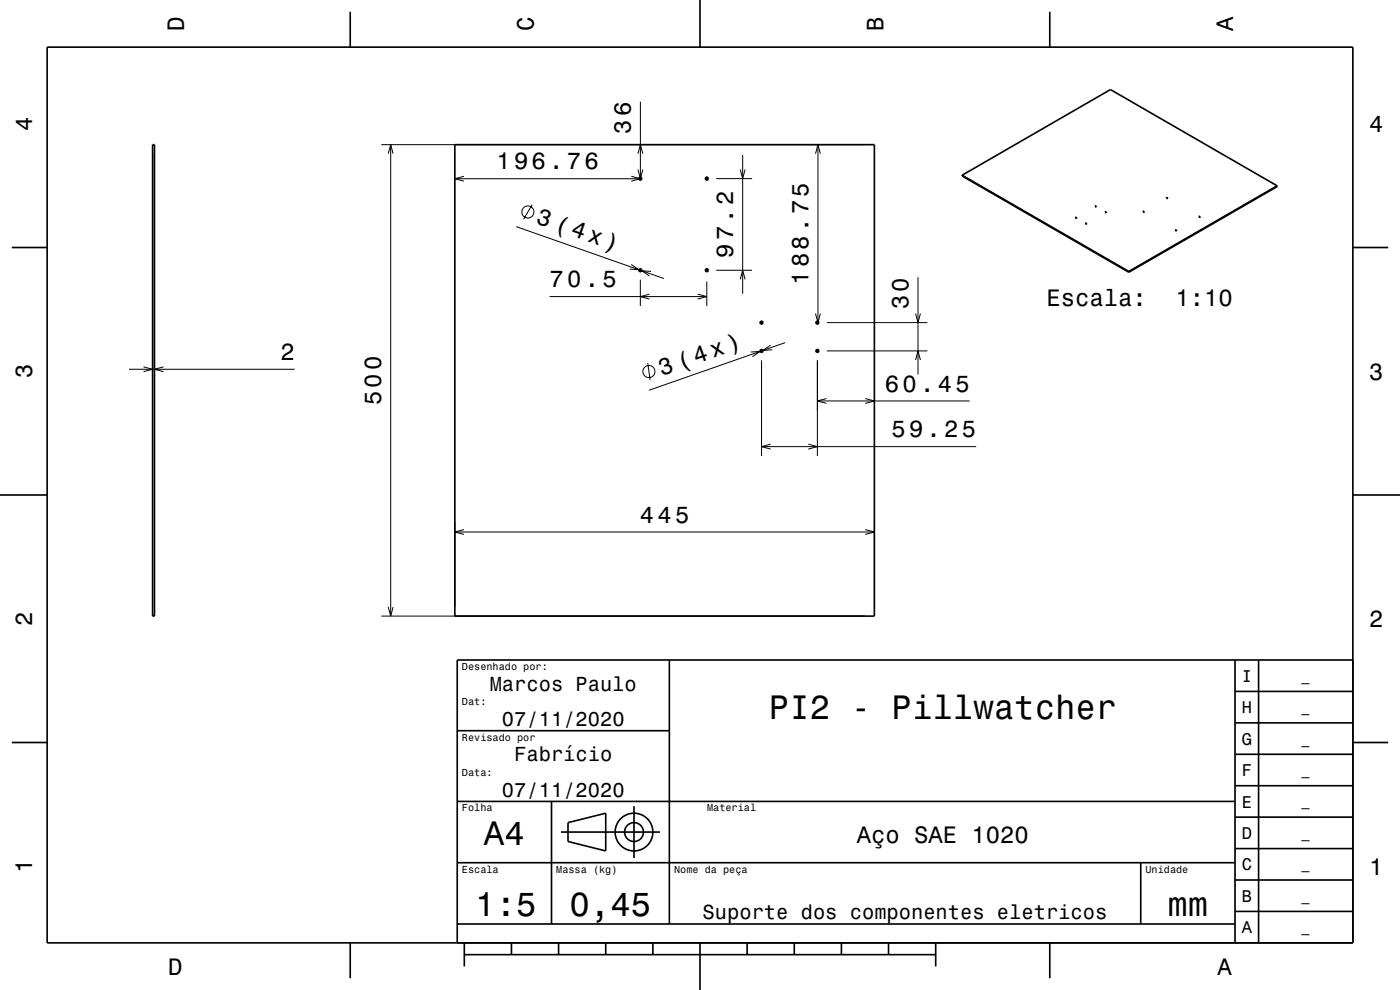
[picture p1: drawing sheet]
<svg xmlns="http://www.w3.org/2000/svg" width="297mm" height="210mm" viewBox="0 0 297 210" stroke-linecap="round" stroke-linejoin="round" font-family="sans-serif">
<g fill="none" stroke="#000" stroke-width=".21">
<path d="M32.4 32.7v47.6M32.8 32.7v47.6M80.9 30.7h102.6M82.4 32.6l.5-1.9 .5 1.9M82.9 30.7v100M96.5 37.9h39.3M98.4 37.4l-1.9 .5 1.9 .5M133.9 37.4l1.9 .5-1.9 .5M135.3 36l.6 1.9 .5-1.9M135.3 32.6l.6-1.9 .5 1.9M135.5 37.9h.7M135.8 37.5v.8"/>
<path d="M135.9 21.6v16.3M149.6 37.9h.7M149.9 37.5v.8M151.9 37.9h7.7M157 36l.6 1.9 .5-1.9M157.6 32.9v29.4M173 32.6l.5-1.9 .5 1.9M173.5 30.7v37.7M109.5 48.1l31.3 11M112.9 43.4l-1.8 3.1M133.9 56.1l1.7 1.1-2-.1M135.5 57.3h.7"/>
<path d="M135.8 56.9v.8M135.8 59.3v5.6M138.1 57.6l-2-.2 1.7 1.2M149.6 57.3h.7M149.9 56.9v.8M149.9 59.7v5.2M151.9 57.3h7.7M157 59.3l.6-2 .5 2M194.7 58.8v20.6M27.4 78.3h35.1M30.4 77.8l2 .5-2 .5M34.7 77.8l-1.9 .5 1.9 .5"/>
<path d="M116.6 62.9h33.3M137.4 77l.5 3.6M137.8 62.4l-2 .5 2 .5M148 62.4l1.9 .5-1.9 .5M159.3 74.7l2-.2-1.7 1.2M161.2 74.4h.7M161.2 68.4h.7M161.6 68v.8M161.6 74v.8M161.6 76.4v20.3M163.5 73.2l-1.7 1.1 2-.1M166.6 72.7l-28.9 10.1"/>
<path d="M173 66.5l.5 1.9 .5-1.9M173 74.4h.8M173 68.4h.8M173.4 68v.8M173.4 74v.8M173.4 76.4v20.3M175.4 74.4h21.3M175.4 68.4h21.3M194.2 76.4l.5-2 .6 2M194.2 66.5l.5 1.9 .6-1.9M161.6 94.7h45.5M163.5 94.2l-1.9 .5 1.9 .6"/>
<path d="M171.5 94.2l1.9 .5-1.9 .6M173.4 85.1h32.3M175.3 84.5l-1.9 .6 1.9 .5M183.6 84.5l1.9 .6-1.9 .5M96.5 110.9v17.8M96.5 112.9h89M98.4 112.3l-1.9 .6 1.9 .5M183.6 112.3l1.9 .6-1.9 .5M185.5 110.9v17.8M80.9 130.7h102.6M82.4 128.8l.5 1.9 .5-1.9"/>
<circle cx="112" cy="45" r="1.28"/>
<circle cx="137.7" cy="78.8" r="1.28"/>
</g>
<g fill="none" stroke="#000" stroke-width=".35">
<path d="M10 10h277v190h-277zM74.3 2.5v7.5M148.5 0v10M222.7 2.5v7.5M32.4 30.7h.4v100h-.4zM96.5 30.7h89v100h-89zM204.1 37.2l31.5-18.2 35.3 20.4M204.1 37.2v.1l35.4 20.4M204.1 37.2l35.4 20.4M270.9 39.4v.2l-31.4 18.1M270.9 39.4l-31.4 18.2M2.5 52.5h7.5"/>
<path d="M228.2 46.1l.2 .1-.2 .1zM228.2 46.3h.1M230.3 47.3l.2 .1-.1 .1zM230.3 47.5h.1M232.4 43.7l.2 .1-.2 .1zM232.4 43.8h.1M234.5 44.9l.2 .1-.1 .1zM234.5 45.1h.1M239.5 57.6v.1M242.5 44.8l.3 .1-.2 .1zM242.6 45h.1M247.5 42h.2z"/>
<path d="M247.6 42.1h.1M249.4 48.8l.2 .1h-.1zM249.4 48.9h.1M254.4 45.9l.2 .1-.2 .1zM254.4 46.1h.1M287 52.5h7.5M0 105h10M287 105h10M142 140v56M262 140v60M267 140v60M287 140h-190v60"/>
<path d="M2.5 157.5h7.5M97 155h45M262 153.3h25M262 146.7h25M287 157.5h7.5M97 170h165M117 170v26M119 176.5h21M120.5 174.5l8-2v8l-8-2zM134.5 171v11M262 173.3h25M262 166.7h25"/>
<path d="M262 160h25M97 196h165M97 183h165M242 183v13M262 193.3h25M262 186.7h25M262 180h25M74.3 200v7.5M98.5 202.5h100M98.5 200v5M108.5 200v2.5M118.5 200v2.5"/>
<path d="M128.5 200v2.5M138.5 200v2.5M148.5 200v10M158.5 200v2.5M168.5 200v2.5M178.5 200v2.5M188.5 200v2.5M198.5 200v5M222.7 200v7.5"/>
<circle cx="135.8" cy="37.9" r=".3"/>
<circle cx="149.9" cy="37.9" r=".3"/>
<circle cx="135.8" cy="57.3" r=".3"/>
<circle cx="149.9" cy="57.3" r=".3"/>
<circle cx="161.6" cy="74.4" r=".3"/>
<circle cx="161.6" cy="68.4" r=".3"/>
<circle cx="173.4" cy="74.4" r=".3"/>
<circle cx="173.4" cy="68.4" r=".3"/>
<circle cx="134.5" cy="176.5" r="2"/>
<circle cx="134.5" cy="176.5" r="4"/>
</g>
<g font-size="7.2">
<text x="163.1" y="152.6">PI2 - Pillwatcher</text>
<text x="102.7" y="179.3">A4</text>
<text x="100.8" y="194.3">1:5</text>
<text x="120.8" y="194.3">0,45</text>
<text x="247.7" y="194.3">mm</text>
</g>
<g font-size="5">
<text x="39" y="6.5" transform="rotate(-90 39 6.5)">D</text>
<text x="113.2" y="6.5" transform="rotate(-90 113.2 6.5)">C</text>
<text x="187.4" y="6.5" transform="rotate(-90 187.4 6.5)">B</text>
<text x="261.6" y="6.5" transform="rotate(-90 261.6 6.5)">A</text>
<text x="6.8" y="27.8" transform="rotate(-90 6.8 27.8)">4</text>
<text x="133.9" y="28.3" transform="rotate(-90 133.9 28.3)">36</text>
<text x="290.5" y="28.1">4</text>
<text x="105.3" y="35.9">196.76</text>
<text x="113.6" y="47.4" transform="rotate(19 113.6 47.4)">3 (4x)</text>
<text x="155.6" y="54.7" transform="rotate(-90 155.6 54.7)">97.2</text>
<text x="116.6" y="60.9">70.5</text>
<text x="171.5" y="60.4" transform="rotate(-90 171.5 60.4)">188.75</text>
<text x="192.8" y="65.6" transform="rotate(-90 192.8 65.6)">30</text>
<text x="222" y="65">Escala:</text>
<text x="249.4" y="65">1:10</text>
<text x="59.5" y="76.3">2</text>
<text x="6.8" y="80.3" transform="rotate(-90 6.8 80.3)">3</text>
<text x="140.4" y="79.7" transform="rotate(-19 140.4 79.7)">3 (4x)</text>
<text x="187.7" y="83.1">60.45</text>
<text x="290.5" y="80.6">3</text>
<text x="80.9" y="85.9" transform="rotate(-90 80.9 85.9)">500</text>
<text x="189.1" y="92.7">59.25</text>
<text x="135.7" y="110.9">445</text>
<text x="6.8" y="132.8" transform="rotate(-90 6.8 132.8)">2</text>
<text x="290.5" y="133.1">2</text>
<text x="181.8" y="178.8">Aço SAE 1020</text>
<text x="6.8" y="185.3" transform="rotate(-90 6.8 185.3)">1</text>
<text x="290.5" y="185.6">1</text>
<text x="35.7" y="206.8">D</text>
<text x="258.3" y="206.8">A</text>
</g>
<g font-size="4.3">
<text x="103.9" y="146.5">Marcos Paulo</text>
<text x="106.5" y="154">07/11/2020</text>
<text x="109.1" y="161.5">Fabrício</text>
<text x="106.5" y="169">07/11/2020</text>
<text x="149.1" y="195">Suporte dos componentes eletricos</text>
</g>
<g font-size="3.6">
<text x="263.4" y="144.6">I</text>
<text x="263.4" y="151.3">H</text>
<text x="263.4" y="158">G</text>
<text x="263.4" y="164.6">F</text>
<text x="263.4" y="171.3">E</text>
<text x="263.4" y="178">D</text>
<text x="263.4" y="184.6">C</text>
<text x="263.4" y="191.3">B</text>
<text x="263.4" y="198">A</text>
</g>
<g font-size="2.9">
<text x="276.1" y="144.4">_</text>
<text x="276.1" y="151">_</text>
<text x="276.1" y="157.7">_</text>
<text x="276.1" y="164.4">_</text>
<text x="276.1" y="171">_</text>
<text x="276.1" y="177.7">_</text>
<text x="276.1" y="184.4">_</text>
<text x="276.1" y="191.1">_</text>
<text x="276.1" y="197.7">_</text>
</g>
<g font-size="2.2">
<text x="98" y="142.1">Desenhado por:</text>
<text x="98" y="149.6">Dat:</text>
<text x="98" y="157.1">Revisado por</text>
<text x="98" y="164.6">Data:</text>
<text x="98" y="172.1">Folha</text>
<text x="150" y="172.1">Material</text>
<text x="98" y="185.1">Escala</text>
<text x="118" y="185.1">Massa (kg)</text>
<text x="143" y="185.1">Nome da peça</text>
<text x="243" y="185.1">Unidade</text>
</g>
</svg>
